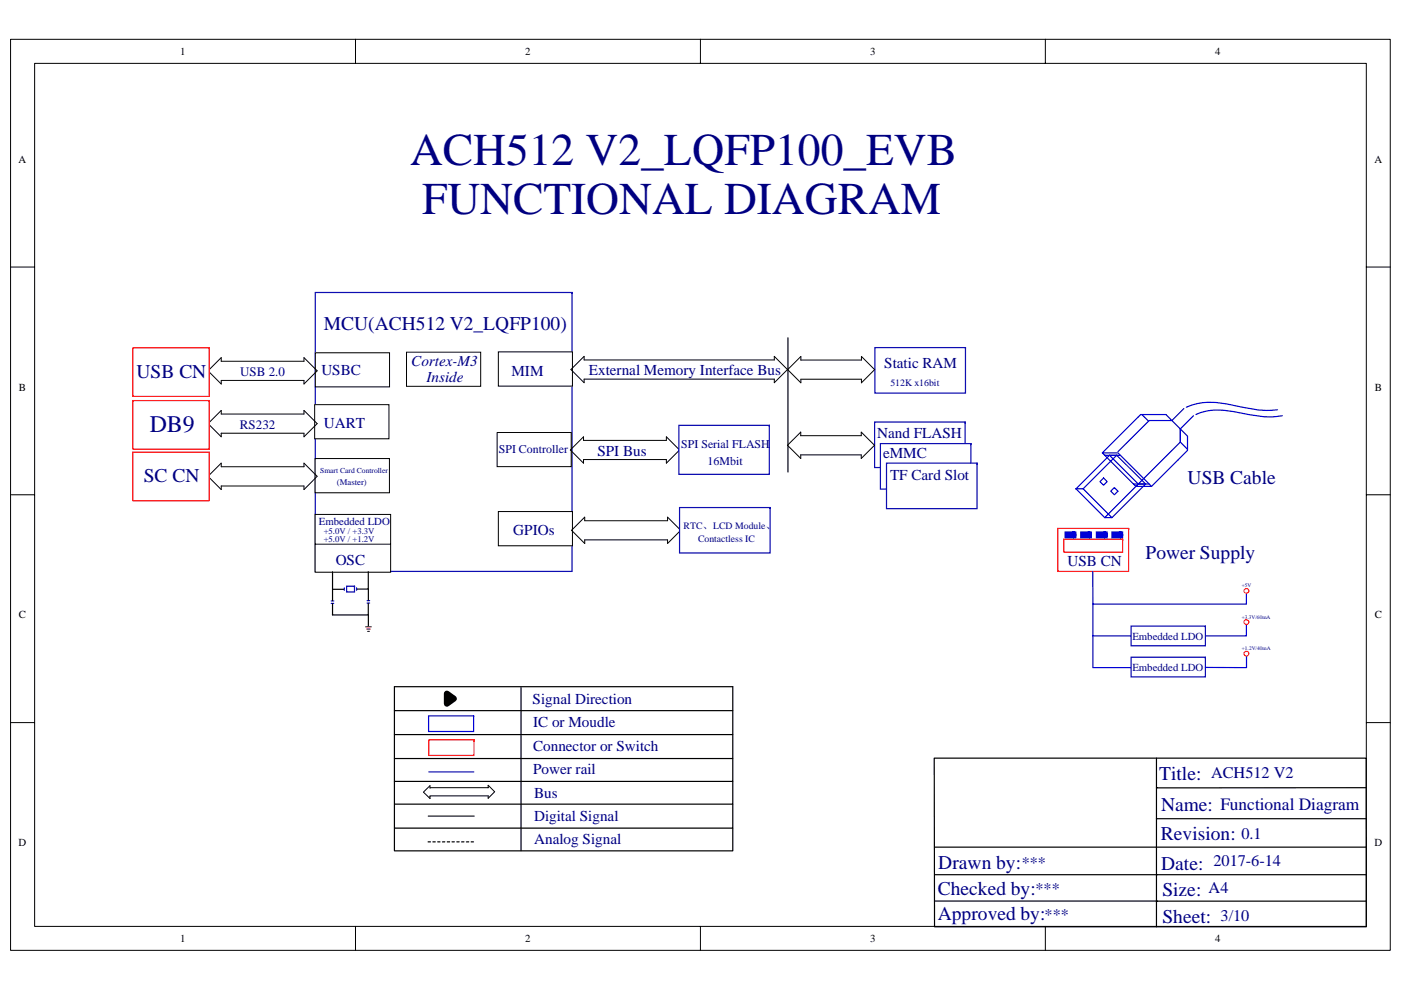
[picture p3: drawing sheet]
<svg xmlns="http://www.w3.org/2000/svg" width="297mm" height="210mm" viewBox="0 0 297 210" stroke-linecap="round" stroke-linejoin="round" font-family="sans-serif">
<path d="M2.2 8.3h292.6v193.3h-292.6z" fill="none" stroke="#000" stroke-width=".21"/>
<path d="M7.4 13.5h282.3v183h-282.3z" fill="#fff"/>
<g fill="none" stroke="#000" stroke-width=".21">
<path d="M7.3 13.4h282.4v183.1h-282.4zM75.4 8.3v5.1M148.5 8.3v5.1M221.6 8.3v5.1M2.2 56.6h5.1M289.7 56.6h5.1M2.2 104.9h5.1M289.7 104.9h5.1M2.2 153.3h5.1M289.7 153.3h5.1M75.4 196.5v5.1M148.5 196.5v5.1"/>
<path d="M221.6 196.5v5.1"/>
</g>
<g fill="none" stroke="#000" stroke-width=".25">
<path d="M83.6 145.6h71.8v5.1h-71.8zM83.6 150.7v5.1h71.8v-5.1M83.6 155.8v5.1h71.8v-5.1M110.5 145.8v34.6M83.6 160.9v4.8h71.8v-4.8M83.6 165.7v4.9h71.8v-4.9M83.6 170.6v5h71.8v-5M83.6 175.6v4.9h71.8v-4.9M198.2 179.7h91.5M245.2 160.8v35.8M245.2 173.7h44.4M245.3 167.1h-.1h44.4"/>
<path d="M289.6 160.8h-91.5v35.8h91.6v-35.7M198.1 185.5h47M198.2 191.1h46.9M245.3 185.5h44.4M245.3 191.1h44.4"/>
</g>
<path d="M94.7 147.1l1.5 1.1-1.5 1.1z" fill="#c0c0c0"/>
<path d="M94.7 147.1l1.5 1.1-1.5 1.1z" fill="none" stroke="#000" stroke-width="1.3"/>
<path d="M90.9 151.8v3.4h9.5v-3.4z" fill-rule="evenodd" fill="#fff" stroke="#00f" stroke-width=".25"/>
<path d="M90.9 156.9v3.3h9.6v-3.3z" fill-rule="evenodd" fill="#fff" stroke="#f00" stroke-width=".25"/>
<path d="M90.9 163.7h9.6" fill="none" stroke="#00f" stroke-width=".25"/>
<path d="M90.8 173.1h9.7" fill="none" stroke="#110f0a" stroke-width=".25"/>
<path d="M90.8 178.6h9.8" fill="none" stroke="#000" stroke-width=".25" stroke-dasharray=".5 .5"/>
<path d="M91.2 167.1h12.3v-.5l1.4 1.3-1.4 1.4v-.5h-12.3M91.2 167.2v-.6l-1.4 1.4 1.4 1.4M91.2 168.9v.5" fill="none" stroke="#000" stroke-width=".21"/>
<path d="M224.3 112.1v9.1h15v-9.1z" fill-rule="evenodd" fill="#fff" stroke="#f00" stroke-width=".25"/>
<path d="M231.7 121.2v6.9h32.6v-2.2" fill="none" stroke="#00f" stroke-width=".25"/>
<circle cx="264.3" cy="125.3" r=".51" fill="#fff" stroke="#f00" stroke-width=".21"/>
<path d="M231.7 128.1v6.8l8.1 .1M264.3 132.5v2.4l-8.7 .1" fill="none" stroke="#00f" stroke-width=".25"/>
<circle cx="264.3" cy="131.9" r=".51" fill="#fff" stroke="#f00" stroke-width=".21"/>
<path d="M231.7 134.8v6.8h8.1" fill="none" stroke="#00f" stroke-width=".25"/>
<path d="M239.8 139.4v4.2h15.8v-4.2z" fill-rule="evenodd" fill="#fff" stroke="#0000bf" stroke-width=".25"/>
<path d="M264.3 139.1v2.5h-8.7" fill="none" stroke="#00f" stroke-width=".25"/>
<circle cx="264.3" cy="138.6" r=".51" fill="#fff" stroke="#f00" stroke-width=".21"/>
<path d="M66.8 62v59.2h54.5v-59.2z" fill-rule="evenodd" fill="#fff" stroke="#0000bf" stroke-width=".25"/>
<path d="M105.4 91.8h15.7v7.2h-15.7z" fill="#fff"/>
<path d="M105.4 91.7h15.7v7.3h-15.7z" fill="none" stroke="#000" stroke-width=".21"/>
<path d="M105.7 108.5h15.7v7.3h-15.7z" fill="#fff"/>
<path d="M105.7 108.5h15.7v7.3h-15.7z" fill="none" stroke="#000" stroke-width=".21"/>
<path d="M105.7 74.7h15.7v7.2h-15.7z" fill="#fff"/>
<path d="M105.7 74.6h15.7v7.3h-15.7z" fill="none" stroke="#000" stroke-width=".21"/>
<path d="M66.9 74.8h15.7v7.3h-15.7z" fill="#fff"/>
<path d="M66.9 74.8h15.7v7.3h-15.7z" fill="none" stroke="#000" stroke-width=".21"/>
<path d="M66.7 85.9h15.8v7.2h-15.8z" fill="#fff"/>
<path d="M66.7 85.8h15.8v7.3h-15.8z" fill="none" stroke="#000" stroke-width=".21"/>
<path d="M66.8 97.3h15.8v7.2h-15.8z" fill="#fff"/>
<path d="M66.8 97.3h15.8v7.2h-15.8z" fill="none" stroke="#000" stroke-width=".21"/>
<path d="M66.8 109.1h16v12.3h-16z" fill="#fff"/>
<path d="M46.9 75.9v.7h17.5v-.7l2.8 2.8-2.8 2.7v-.7h-17.5v.7l-2.8-2.7zM44.1 89.9l2.8-2.8v.7h17.5v-.7l2.8 2.8-2.8 2.7v-.7h-17.5v.7zM120.9 95.4l2.8-2.8v.8h17.6v-.8l2.8 2.8-2.8 2.8v-.7h-17.6v.7zM44.1 101l2.8-2.8v.8h17.5v-.8l2.8 2.8-2.8 2.8v-.7h-17.5v.7zM66.8 109.1h16v12.3h-16zM66.9 115.4h15.9M121.2 112.5l2.8-2.8v.7h17.5v-.7l2.8 2.8-2.8 2.8v-.8h-17.5v.8z" fill="none" stroke="#000" stroke-width=".21"/>
<path d="M28.2 95.9v10.3h16.2v-10.3z" fill-rule="evenodd" fill="#fff" stroke="#f00" stroke-width=".25"/>
<g fill="#fff" stroke="#0000bf" stroke-width=".25">
<path d="M143.9 90.2v10.4h19.2v-10.4z" fill-rule="evenodd"/>
<path d="M144.1 107.7v9.6h19.2v-9.6z" fill-rule="evenodd"/>
</g>
<path d="M86.2 74.7h15.7v7.2h-15.7z" fill="#fff"/>
<path d="M86.2 74.7h15.7v7.2h-15.7z" fill="none" stroke="#000" stroke-width=".21"/>
<g fill="#fff" stroke="#f00" stroke-width=".25">
<path d="M28.2 85v10.3h16.2v-10.3z" fill-rule="evenodd"/>
<path d="M28.2 73.8v10.3h16.2v-10.3z" fill-rule="evenodd"/>
</g>
<path d="M239.8 132.8v4.2h15.8v-4.2z" fill-rule="evenodd" fill="#fff" stroke="#0000bf" stroke-width=".25"/>
<path d="M226.3 113.3v.3h1.3v-.3z" fill-rule="evenodd" fill="#fff" stroke="#00f" stroke-width="1.3"/>
<g fill="none" stroke="#00f" stroke-width=".25">
<path d="M234.2 96.6h3.3M237 95.8l6.6-6.6h4.9l-1.3-1.3h-5.4l-8.1 8.2h3.3l7.2 7.1h-3.4l-7.1-7.1M242.1 87.9l1.3 1.3M250.3 91v2.8l-9.5 9.4M250.3 91l1.5 1.5v3l-7.6 7.7M250.3 91v2.8l1.5 1.5M251 86.7l-2.5 2.5 1.8 1.8M251.5 86.4a14.7 14.7 0 0 1 9.7-.5 26.4 26.4 0 0 0 9.7 1M253 88.2l-2.7 2.8M253.6 87.9a12.8 12.8 0 0 1 8.4-.5 24.6 24.6 0 0 0 9.9 .8M228.1 103.7l6.1 6.1h1.6l-6.1-6.1M228.1 103.7h1.6"/>
<path d="M228.1 103.7l7.1-7.1 6.1 6.1-7.1 7.1M229.7 103.7l7.1-7.1 6.1 6.1-7.1 7.1M233.2 102.2l.8-.8 .7 .8-.7 .7zM235.5 104.2l.8-.8 .7 .8-.7 .7zM240.3 102.7h3.3"/>
</g>
<g fill="#fff" stroke="#00f" stroke-width="1.3">
<path d="M229.7 113.3v.3h1.2v-.3z" fill-rule="evenodd"/>
<path d="M233 113.3v.3h1.2v-.3z" fill-rule="evenodd"/>
<path d="M236.3 113.3v.3h1.2v-.3z" fill-rule="evenodd"/>
</g>
<path d="M225.6 114.4v2.7h12.4v-2.7z" fill-rule="evenodd" fill="#fff" stroke="#f00" stroke-width=".25"/>
<path d="M73.5 124.3v1.3h1.7v-1.3z" fill-rule="evenodd" fill="#fff" stroke="#0000bf" stroke-width=".25"/>
<path d="M70.2 127.5h.6M70.2 128h.6M73 124.7v.5M75.6 124.7v.5M77.8 127.4h.6M77.8 127.9h.6" fill="none" stroke="#00f" stroke-width=".25"/>
<path d="M70.5 128v2.4h7.6M70.5 121.3v6.1M70.5 125h2.4M78.1 121.3v3.6h-2.4M78.1 128v4.8M78.1 124.9v2.4" fill="none" stroke="#000" stroke-width=".25"/>
<path d="M77.5 132.9h1.2M77.8 133.4h.7M78 133.9h.3" fill="none" stroke="#800000" stroke-width=".25"/>
<path d="M123.8 76.3v-.7l-2.8 2.8 2.8 2.8v-.8" fill="none" stroke="#000" stroke-width=".21"/>
<g fill="#fff" stroke="#0000bf" stroke-width=".25">
<path d="M185.5 73.7v9.7h19.2v-9.7z" fill-rule="evenodd"/>
<path d="M185.4 89.5v9.7h19.2v-9.7z" fill-rule="evenodd"/>
</g>
<path d="M167.1 71.6v28.5" fill="none" stroke="#000" stroke-width=".25"/>
<path d="M167 78.4l2.8-2.8v.8h12.8v-.8l2.8 2.8-2.8 2.8v-.8h-12.8v.8zM169.8 92.4v-.7l-2.8 2.7 2.8 2.8v-.7h12.8v.7l2.8-2.8-2.8-2.7v.7h-12.9" fill="none" stroke="#000" stroke-width=".21"/>
<g fill="#fff" stroke="#0000bf" stroke-width=".25">
<path d="M186.7 94.1v9.6h19.1v-9.6z" fill-rule="evenodd"/>
<path d="M188 98.2v9.7h19.2v-9.7z" fill-rule="evenodd"/>
</g>
<path d="M123.8 76.3h40.4v-.7l2.8 2.8-2.8 2.8v-.8h-40.4" fill="none" stroke="#000" stroke-width=".21"/>
<g font-size="9.7" fill="#000080">
<text x="86.9" y="35">ACH512 V2_LQFP100_EVB</text>
<text x="89.5" y="45.4">FUNCTIONAL DIAGRAM</text>
</g>
<text font-size="5.1" fill="#000080" x="31.7" y="91.7">DB9</text>
<g font-size="4.1" fill="#000080">
<text x="68.6" y="70">MCU(ACH512 V2_LQFP100)</text>
<text x="29" y="80.2">USB CN</text>
<text x="30.5" y="102.3">SC CN</text>
<text x="251.8" y="102.6">USB Cable</text>
<text x="242.9" y="118.6">Power Supply</text>
<text x="245.8" y="165.5">Title:</text>
<text x="246.2" y="172.1">Name:</text>
<text x="246.1" y="178.1">Revision:</text>
<text x="198.9" y="184.2">Drawn by:</text>
<text x="246.2" y="184.4">Date:</text>
<text x="198.8" y="189.8">Checked by:</text>
<text x="246.4" y="190">Size:</text>
<text x="198.8" y="195.1">Approved by:</text>
<text x="246.4" y="195.7">Sheet:</text>
</g>
<text font-size="3.7" fill="#000080" x="258.7" y="171.9">Functional Diagram</text>
<g font-size="3.5" fill="#000080">
<text x="256.8" y="165">ACH512 V2</text>
<text x="263.2" y="177.9">0.1</text>
<text x="216.6" y="184">***</text>
<text x="257.3" y="183.7">2017-6-14</text>
<text x="219.6" y="189.6">***</text>
<text x="256.2" y="189.5">A4</text>
<text x="221.5" y="195">***</text>
<text x="258.8" y="195.3">3/10</text>
</g>
<g font-size="3.2" fill="#000080">
<text x="87.2" y="77.6">Cortex-M3</text>
<text x="187.5" y="78">Static RAM</text>
<text x="68.1" y="79.6">USBC</text>
<text x="90.4" y="81.1">Inside</text>
<text x="108.4" y="79.7">MIM</text>
<text x="124.9" y="79.5">External Memory Interface Bus</text>
<text x="68.7" y="90.8">UART</text>
<text x="186" y="92.9">Nand FLASH</text>
<text x="126.7" y="96.6">SPI Bus</text>
<text x="187.2" y="97.2">eMMC</text>
<text x="188.7" y="101.7">TF Card Slot</text>
<text x="108.8" y="113.4">GPIOs</text>
<text x="71.2" y="119.8">OSC</text>
<text x="226.4" y="120">USB CN</text>
<text x="112.9" y="149.3">Signal Direction</text>
<text x="113" y="154.2">IC or Moudle</text>
<text x="113" y="159.3">Connector or Switch</text>
<text x="113" y="164.1">Power rail</text>
<text x="113.2" y="169.3">Bus</text>
<text x="113.2" y="174.1">Digital Signal</text>
<text x="113.3" y="179.1">Analog Signal</text>
</g>
<g font-size="2.8" fill="#000080">
<text x="50.9" y="79.7">USB 2.0</text>
<text x="50.9" y="90.9">RS232</text>
</g>
<g font-size="2.5" fill="#000080">
<text x="144.4" y="95">SPI Serial FLASH</text>
<text x="105.8" y="96">SPI Controller</text>
<text x="150" y="98.6">16Mbit</text>
</g>
<g font-size="2.3">
<text x="38.2" y="11.7">1</text>
<text x="111.4" y="11.7">2</text>
<text x="184.5" y="11.7">3</text>
<text x="257.6" y="11.7">4</text>
<text x="4" y="34.5">A</text>
<text x="291.4" y="34.5">A</text>
<text x="4" y="82.8">B</text>
<text x="291.5" y="82.8">B</text>
<text x="4" y="131.2">C</text>
<text x="291.5" y="131.2">C</text>
<text x="4" y="179.5">D</text>
<text x="291.4" y="179.5">D</text>
<text x="38.2" y="199.8">1</text>
<text x="111.4" y="199.8">2</text>
<text x="184.5" y="199.8">3</text>
<text x="257.6" y="199.8">4</text>
</g>
<g font-size="2.3" fill="#000080">
<text x="67.6" y="111.3">Embedded LDO</text>
<text x="240.1" y="135.7">Embedded LDO</text>
<text x="240.1" y="142.3">Embedded LDO</text>
</g>
<g font-size="2.1" fill="#000080">
<text x="188.8" y="81.8">512K x16bit</text>
<text x="144.9" y="112.1">RTC、LCD Module、</text>
<text x="148" y="114.9">Contactless IC</text>
</g>
<g font-size="1.8" fill="#000080">
<text x="71.4" y="102.8">(Master)</text>
<text x="68.6" y="113.2">+5.0V / +3.3V</text>
<text x="68.6" y="115">+5.0V / +1.2V</text>
</g>
<text font-size="1.6" fill="#000080" x="67.9" y="100.3">Smart Card Controller</text>
<g font-size="1.1" fill="#000080">
<text x="263.3" y="124.6">+5V</text>
<text x="263.3" y="131.2">+3.3V/60mA</text>
<text x="263.3" y="137.9">+1.2V/40mA</text>
</g>
</svg>
